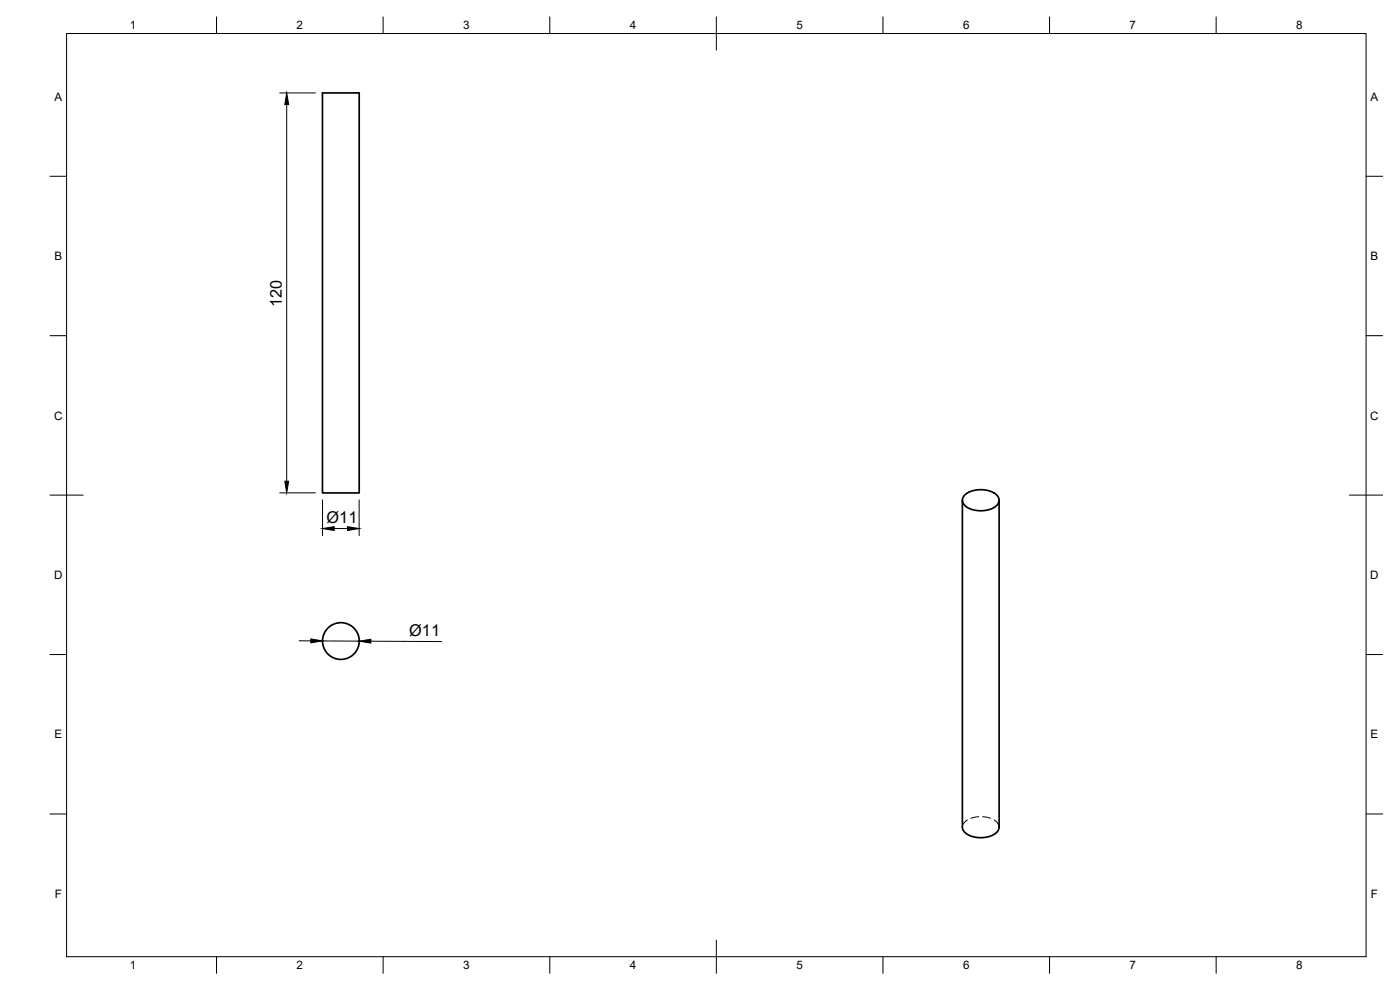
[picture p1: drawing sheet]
<svg xmlns="http://www.w3.org/2000/svg" width="420mm" height="297mm" viewBox="0 0 420 297" stroke-linecap="round" stroke-linejoin="round" font-family="sans-serif">
<!-- layer: Visible -->
<g fill="none" stroke="#000" stroke-width=".51">
<path d="M96.8 27.9h11v120h-11zM288.8 150.1v98.1a4.4 4.4 0 0 0 4.5 3.1 6.8 6.8 0 0 0 6.2-2l.3-1.1v-98.1M289.7 148.3a7.8 7.8 0 0 1 9.7 .6 2.29 2.29 0 0 1-1.2 3.4 8 8 0 0 1-9-1 2.06 2.06 0 0 1 .5-3z"/>
<circle cx="102.3" cy="192.3" r="5.5"/>
</g>
<!-- layer: Hidden -->
<path d="M290.3 246l-1.1 1.1-.4 1.1M293.7 245.1l-2.3 .4M294.9 245.1l2.4 .4M298.3 246l1.2 1.1 .3 1.1" fill="none" stroke="#000" stroke-width=".3"/>
<!-- layer: BORDER -->
<g fill="none" stroke="#000" stroke-width=".3">
<path d="M20 10.1h390v276.9h-390zM65 5.1v5M115 5.1v5M165 5.1v5M215 5.1v10M265 5.1v5M315 5.1v5M365 5.1v5M15 52.9h5M410 52.9h5M15 100.7h5M410 100.7h5"/>
<path d="M15 148.6h10M405 148.6h10M15 196.4h5M410 196.4h5M15 244.2h5M410 244.2h5M65 287v5M115 287v5M165 287v5M215 282.1v9.9M265 287v5M315 287v5"/>
<path d="M365 287v5"/>
</g>
<!-- layer: FD_Dimensions -->
<path d="M83.9 27.9h10.8M86 31.4v113M83.9 147.9h10.8M96.8 150v10.7M100.3 158.6h4M107.8 150v10.7M89.8 192.3h3.5M96.8 192.3l11 .1M111.3 192.4l21.3 .1" fill="none" stroke="#000" stroke-width=".3"/>
<path d="M86 27.9l.6 3.5h-1.1zM85.5 144.4h1.1l-.6 3.5zM96.8 158.6l3.5-.6v1.2zM104.3 158l3.5 .6-3.5 .6zM93.3 191.7l3.5 .6-3.5 .6zM107.8 192.4l3.5-.6v1.2z" fill="#000" stroke="#000" stroke-width=".3"/>
<g font-size="4.9">
<text x="84.6" y="92.1" transform="rotate(-90 84.6 92.1)">120</text>
<text x="98" y="157.1">Ø11</text>
<text x="122.8" y="190.9">Ø11</text>
</g>
<g font-size="3.5">
<text x="39" y="8.8">1</text>
<text x="89" y="8.8">2</text>
<text x="139" y="8.8">3</text>
<text x="189" y="8.8">4</text>
<text x="239" y="8.8">5</text>
<text x="289" y="8.8">6</text>
<text x="339" y="8.8">7</text>
<text x="389" y="8.8">8</text>
<text x="16.3" y="30.2">A</text>
<text x="411.3" y="30.2">A</text>
<text x="16.3" y="78">B</text>
<text x="411.3" y="78">B</text>
<text x="16.2" y="125.9">C</text>
<text x="411.2" y="125.9">C</text>
<text x="16.2" y="173.7">D</text>
<text x="411.2" y="173.7">D</text>
<text x="16.3" y="221.6">E</text>
<text x="411.3" y="221.6">E</text>
<text x="16.4" y="269.4">F</text>
<text x="411.4" y="269.4">F</text>
<text x="39" y="290.8">1</text>
<text x="89" y="290.8">2</text>
<text x="139" y="290.8">3</text>
<text x="189" y="290.8">4</text>
<text x="239" y="290.8">5</text>
<text x="289" y="290.8">6</text>
<text x="339" y="290.8">7</text>
<text x="389" y="290.8">8</text>
</g>
</svg>
